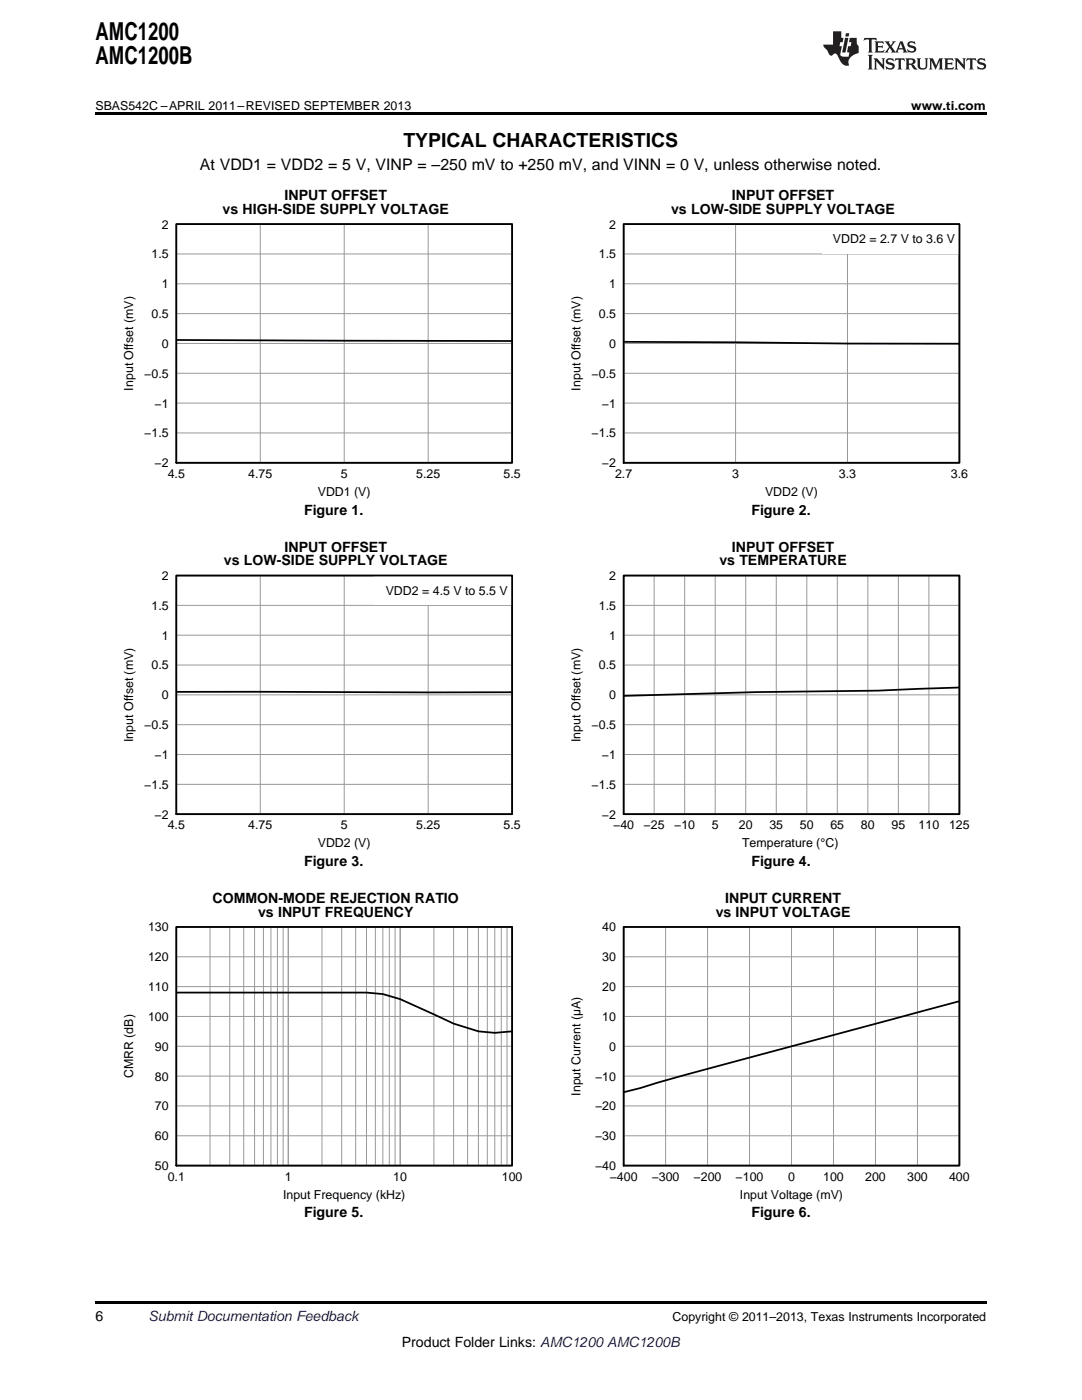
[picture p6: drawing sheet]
<svg xmlns="http://www.w3.org/2000/svg" width="216mm" height="279mm" viewBox="0 0 216 279" stroke-linecap="round" stroke-linejoin="round" font-family="sans-serif">
<path d="M19 259.7h177.8v.5h-177.8z" fill="#000"/>
<g fill="#fff">
<path d="M66.9 244.7h.3v.7h-.3z"/>
<path d="M156.1 244.7h.4v.7h-.4z"/>
</g>
<path d="M35.2 185h67v47.6h-67zM124.4 185h67v47.6h-67z" fill="none" stroke="#000" stroke-width=".26"/>
<g fill="none" stroke="#999" stroke-width=".2">
<path d="M35.2 185h67v47.6h-67zM35.2 196.9h67M35.2 190.9h67M41.9 185v47.6M45.8 185v47.6M48.6 185v47.6M50.8 185v47.6M52.6 185v47.6M54.1 185v47.6M55.4 185v47.6M56.5 185v47.6M57.5 185v47.6"/>
<path d="M64.2 185v47.6M68.2 185v47.6M71 185v47.6M73.1 185v47.6M74.9 185v47.6M76.4 185v47.6M77.7 185v47.6M78.8 185v47.6M79.9 185v47.6M86.6 185v47.6M90.5 185v47.6M93.3 185v47.6"/>
<path d="M95.5 185v47.6M97.2 185v47.6M98.7 185v47.6M100 185v47.6M101.2 185v47.6M124.4 185h67v47.6h-67zM124.4 196.9h67M124.4 190.9h67M132.8 185v47.6M141.2 185v47.6M149.6 185v47.6M157.9 185v47.6"/>
<path d="M166.3 185v47.6M174.7 185v47.6M183.1 185v47.6M35.2 214.8h67M35.2 208.8h67M35.2 202.9h67M124.4 214.8h67M124.4 208.8h67M124.4 202.9h67M35.2 226.7h67M35.2 220.7h67M124.4 226.7h67"/>
<path d="M124.4 220.7h67"/>
</g>
<path d="M35.2 198.1h37.9l3.3 .3 3.5 1 10.6 4.9 5 1.5 3.2 .3 3.5-.3M35.2 185h67v47.6h-67zM124.4 185h67v47.6h-67zM191.4 199.8l-55.4 14.9-8.2 2.4-3.4 .9" fill="none" stroke="#000" stroke-width=".35"/>
<g fill="#fff">
<path d="M66.9 174.6h.3v.7h-.3z"/>
<path d="M156.1 174.6h.4v.7h-.4z"/>
</g>
<path d="M35.2 114.9h67v47.6h-67z" fill="none" stroke="#000" stroke-width=".26"/>
<path d="M35.2 114.9h67v47.6h-67zM51.9 114.9v47.6M68.7 114.9v47.6M85.4 114.9v47.6M35.2 138.7h67M35.2 132.7h67M35.2 126.8h67M35.2 120.8h67M35.2 156.5h67M35.2 150.6h67M35.2 144.6h67" fill="none" stroke="#999" stroke-width=".2"/>
<path d="M35.2 138.1l67 .1" fill="none" stroke="#000" stroke-width=".35"/>
<path d="M74.7 114.9h27.5v5.9h-27.5z" fill="#fff"/>
<path d="M35.2 114.9h67v47.6h-67zM124.4 114.9h67v47.6h-67zM191.4 137.2l-16.2 .6-24.4 .3-26.4 .8" fill="none" stroke="#000" stroke-width=".35"/>
<path d="M124.4 114.9h67v47.6h-67z" fill="none" stroke="#000" stroke-width=".26"/>
<g fill="none" stroke="#999" stroke-width=".2">
<path d="M124.4 114.9h67v47.6h-67zM130.5 114.9v47.6M136.6 114.9v47.6M142.7 114.9v47.6M148.8 114.9v47.6M154.9 114.9v47.6M161 114.9v47.6M167.1 114.9v47.6M173.2 114.9v47.6M179.3 114.9v47.6M185.4 114.9v47.6M124.4 138.7h67"/>
<path d="M124.4 132.7h67M124.4 126.8h67M124.4 120.8h67M124.4 156.5h67M124.4 150.6h67M124.4 144.6h67"/>
</g>
<g fill="#fff">
<path d="M66.9 104.5h.3v.7h-.3z"/>
<path d="M156.1 104.5h.4v.7h-.4z"/>
</g>
<path d="M35.2 44.7h67v47.7h-67zM124.4 44.7h67v47.7h-67z" fill="none" stroke="#000" stroke-width=".26"/>
<g fill="none" stroke="#999" stroke-width=".2">
<path d="M35.2 44.7h67v47.7h-67zM35.2 56.6h67M35.2 50.7h67M51.9 44.7v47.7M68.7 44.7v47.7M85.4 44.7v47.7M124.4 44.7h67v47.7h-67zM124.4 56.6h67M124.4 50.7h67M146.8 44.7v47.7M169.1 44.7v47.7M35.2 74.5h67"/>
<path d="M35.2 68.5h67M35.2 62.6h67M124.4 74.5h67M124.4 68.5h67M124.4 62.6h67M35.2 86.4h67M35.2 80.4h67M124.4 86.4h67M124.4 80.4h67"/>
</g>
<path d="M35.2 44.7h67v47.7h-67zM35.1 67.9l67.1 .2M124.4 68.2l67 .4" fill="none" stroke="#000" stroke-width=".35"/>
<path d="M164 44.7h27.4v6h-27.4z" fill="#fff"/>
<path d="M124.4 44.7h67v47.7h-67z" fill="none" stroke="#000" stroke-width=".35"/>
<path d="M19 22.5h177.8v.5h-177.8z" fill="#000"/>
<g fill="#231f20">
<path d="M172.5 7.6l-.1 .5 .4-.2h.6v.1v2.1l-.2 .4h.9l-.2-.4v-2.1l.1-.1h.5l.5 .2-.2-.5zM174.5 8.3l.2 .3v1.5l-.2 .4h1.8l.2-.6a1.04 1.04 0 0 1-1.3 .2v-.7h.6l.3 .2v-.6l-.3 .2h-.6v-.6l.8-.1 .4 .3-.2-.5zM176.5 8.3l.9 1.1-.9 1.1h.8l-.2-.2 .4-.7 .5 .7-.2 .2h1.5l-.2-.2 .2-.4h.9l.1 .4-.2 .2h1l-.3-.3-.7-1.9h-.5l-.9 2-.8-1 .9-1h-.8l.1 .3-.4 .5-.3-.6 .1-.2zM179.7 8.6l.4 1h-.7zM181.3 8.4a.63 .63 0 0 0-.2 .7 .63 .63 0 0 0 .6 .4l.6 .2 .1 .2a.75 .75 0 0 1-.7 .4 .75 .75 0 0 1-.6-.5l.1 .7 .1-.1a1.11 1.11 0 0 0 1.5-.6 1.13 1.13 0 0 0-1.2-.8l-.1-.4a1.04 1.04 0 0 1 1.2 .2l-.2-.5-.2 .1-.4-.2zM173.2 10.9l.2 .4v2.2l-.2 .4h1l-.3-.4v-2.2l.3-.4zM174.3 11.6l.3 .4v1.5l-.3 .4h.8l-.2-.4v-1.3l1.5 1.7v-1.9l.2-.4h-.7l.2 .4v.9l-1.1-1.3zM177 11.8a.62 .62 0 0 0-.2 .7 .62 .62 0 0 0 .6 .4l.6 .1 .1 .3a.76 .76 0 0 1-.7 .3 .76 .76 0 0 1-.7-.4l.2 .7 .1-.1a1.11 1.11 0 0 0 1.5-.6 1.13 1.13 0 0 0-1.2-.8l-.1-.4a1.04 1.04 0 0 1 1.2 .2l-.2-.6-.2 .1-.5-.1zM178.7 11.6l-.2 .6a.61 .61 0 0 1 .8-.3v1.6l-.2 .4h.9l-.2-.4v-1.6a.63 .63 0 0 1 .7 .3l-.1-.6zM180.6 11.6l.3 .4v1.5l-.3 .4h1l-.2-.2-.1-.8 .6 .2a.76 .76 0 0 0 1.2 .7l-1-1a.58 .58 0 0 0 .6-.5 .58 .58 0 0 0-.5-.6zM181.4 11.9h.1a.45 .45 0 0 1 .5 .1 .45 .45 0 0 1 .1 .5l-.8 .2zM182.9 11.6l.2 .2a2.17 2.17 0 0 0 .3 1.9 .99 .99 0 0 0 1.6-.6v-1.1l.2-.4h-.7l.2 .2a1.92 1.92 0 0 1-.2 1.8 .6 .6 0 0 1-.9-.5v-1.1l.2-.4zM185.4 11.6l.2 .4v1.5l-.2 .4h.7l-.2-.4v-1.4l.8 1.8 .8-1.8v1.4l-.2 .4h.9l-.2-.4v-1.5l.2-.4h-.8l-.6 1.5-.6-1.5zM188.4 11.6l.2 .4v1.5l-.2 .4h1.8l.1-.6a1.04 1.04 0 0 1-1.2 .1v-.6h.5l.4 .2v-.6l-.4 .2h-.5v-.7h.8l.3 .3-.1-.6zM190.5 11.6l.2 .4v1.5l-.2 .4h.7l-.2-.4v-1.3l1.5 1.7v-1.9l.2-.4h-.7l.2 .4v.9l-1.1-1.3zM192.9 11.6l-.1 .6a.61 .61 0 0 1 .7-.3l.1 1.6-.3 .4h1l-.3-.4 .1-1.6a.63 .63 0 0 1 .7 .3l-.1-.6zM195.2 11.8a.62 .62 0 0 0-.2 .7 .62 .62 0 0 0 .6 .4l.6 .1 .1 .3a.76 .76 0 0 1-.7 .3 .76 .76 0 0 1-.6-.4l.1 .7 .1-.1a1.11 1.11 0 0 0 1.6-.6 1.13 1.13 0 0 0-1.3-.8l-.1-.4a1.04 1.04 0 0 1 1.2 .2l-.1-.6-.2 .1-.5-.1z"/>
<path d="M166.2 6.3v2.6h-1.9v.4l.8 .9a.91 .91 0 0 0 1 .8 .56 .56 0 0 1 .5-.3 .56 .56 0 0 1 .5 .3l.4 .8a1.53 1.53 0 0 0 1.9 1.2 1.54 1.54 0 0 1 1-2.1l.9-.3v-1.4a1.52 1.52 0 0 1-.4-1.6h-1.3l-.2 .8h.5l-.2 .8h-.5l-.1 1v.2l.4 .1-.2 .8a1.93 1.93 0 0 1-1.6-.3l.3-1.8h-.5l.2-.8h.4l.2-.8h-.4v-1.3zM168.6 7.6l-.6 2.9h.7l.6-2.9zM168.8 6.6l-.1 .7h.6l.2-.7z"/>
</g>
<g font-size="4.9">
<text x="19" y="7.9">AMC1200</text>
<text x="19" y="12.8">AMC1200B</text>
</g>
<text font-size="3.9" x="80.5" y="29.3">TYPICAL CHARACTERISTICS</text>
<text font-size="3.2" x="39.9" y="34">At VDD1 = VDD2 = 5 V, VINP = –250 mV to +250 mV, and VINN = 0 V, unless otherwise noted.</text>
<g font-size="2.8">
<text x="56.8" y="40">INPUT OFFSET</text>
<text x="146" y="40">INPUT OFFSET</text>
<text x="44.4" y="42.7">vs HIGH-SIDE SUPPLY VOLTAGE</text>
<text x="133.9" y="42.7">vs LOW-SIDE SUPPLY VOLTAGE</text>
<text x="60.7" y="102.7">Figure 1.</text>
<text x="149.9" y="102.7">Figure 2.</text>
<text x="44.7" y="112.8">vs LOW-SIDE SUPPLY VOLTAGE</text>
<text x="56.8" y="110.1">INPUT OFFSET</text>
<text x="143.5" y="112.8">vs TEMPERATURE</text>
<text x="146" y="110.1">INPUT OFFSET</text>
<text x="60.7" y="172.8">Figure 3.</text>
<text x="149.9" y="172.8">Figure 4.</text>
<text x="42.4" y="180.2">COMMON-MODE REJECTION RATIO</text>
<text x="51.5" y="182.9">vs INPUT FREQUENCY</text>
<text x="142.8" y="182.9">vs INPUT VOLTAGE</text>
<text x="144.7" y="180.2">INPUT CURRENT</text>
<text x="60.7" y="243">Figure 5.</text>
<text x="149.9" y="243">Figure 6.</text>
<text x="19" y="263.6">6</text>
<text x="80.2" y="268.9">Product Folder Links: AMC1200 AMC1200B</text>
</g>
<text font-size="2.8" fill="#0000c8" x="29.6" y="263.6">Submit Documentation Feedback</text>
<g font-size="2.5">
<text x="19" y="21.9">SBAS542C –APRIL 2011–REVISED SEPTEMBER 2013</text>
<text x="181.8" y="21.9">www.ti.com</text>
<text x="32.3" y="45.6">2</text>
<text x="121.5" y="45.6">2</text>
<text x="30.2" y="51.6">1.5</text>
<text x="119.5" y="51.6">1.5</text>
<text x="166.2" y="48.6">VDD2 = 2.7 V to 3.6 V</text>
<text x="32.3" y="57.5">1</text>
<text x="121.5" y="57.5">1</text>
<text x="30.2" y="63.5">0.5</text>
<text x="119.5" y="63.5">0.5</text>
<text x="32.3" y="69.4">0</text>
<text x="121.5" y="69.4">0</text>
<text x="26.6" y="77.9" transform="rotate(-90 26.6 77.9)">Input Offset (mV)</text>
<text x="28.8" y="75.4">−0.5</text>
<text x="115.8" y="77.9" transform="rotate(-90 115.8 77.9)">Input Offset (mV)</text>
<text x="118" y="75.4">−0.5</text>
<text x="30.8" y="81.3">−1</text>
<text x="120.1" y="81.3">−1</text>
<text x="28.8" y="87.3">−1.5</text>
<text x="118" y="87.3">−1.5</text>
<text x="30.8" y="93.2">−2</text>
<text x="33.5" y="95.4">4.5</text>
<text x="49.5" y="95.4">4.75</text>
<text x="68" y="95.4">5</text>
<text x="83" y="95.4">5.25</text>
<text x="100.5" y="95.4">5.5</text>
<text x="120.1" y="93.2">−2</text>
<text x="122.7" y="95.4">2.7</text>
<text x="146.1" y="95.4">3</text>
<text x="167.4" y="95.4">3.3</text>
<text x="189.7" y="95.4">3.6</text>
<text x="63.4" y="99">VDD1 (V)</text>
<text x="152.7" y="99">VDD2 (V)</text>
<text x="32.3" y="115.7">2</text>
<text x="77" y="118.7">VDD2 = 4.5 V to 5.5 V</text>
<text x="121.5" y="115.7">2</text>
<text x="30.2" y="121.7">1.5</text>
<text x="119.5" y="121.7">1.5</text>
<text x="32.3" y="127.7">1</text>
<text x="121.5" y="127.7">1</text>
<text x="30.2" y="133.6">0.5</text>
<text x="119.5" y="133.6">0.5</text>
<text x="32.3" y="139.6">0</text>
<text x="121.5" y="139.6">0</text>
<text x="26.6" y="148.1" transform="rotate(-90 26.6 148.1)">Input Offset (mV)</text>
<text x="28.8" y="145.5">−0.5</text>
<text x="115.8" y="148.1" transform="rotate(-90 115.8 148.1)">Input Offset (mV)</text>
<text x="118" y="145.5">−0.5</text>
<text x="30.8" y="151.5">−1</text>
<text x="120.1" y="151.5">−1</text>
<text x="28.8" y="157.4">−1.5</text>
<text x="118" y="157.4">−1.5</text>
<text x="30.8" y="163.4">−2</text>
<text x="33.5" y="165.5">4.5</text>
<text x="49.5" y="165.5">4.75</text>
<text x="68" y="165.5">5</text>
<text x="83" y="165.5">5.25</text>
<text x="100.5" y="165.5">5.5</text>
<text x="120.1" y="163.4">−2</text>
<text x="122.3" y="165.5">−40</text>
<text x="128.4" y="165.5">−25</text>
<text x="134.5" y="165.5">−10</text>
<text x="142" y="165.5">5</text>
<text x="147.4" y="165.5">20</text>
<text x="153.5" y="165.5">35</text>
<text x="159.6" y="165.5">50</text>
<text x="165.7" y="165.5">65</text>
<text x="171.8" y="165.5">80</text>
<text x="177.9" y="165.5">95</text>
<text x="183.3" y="165.5">110</text>
<text x="189.4" y="165.5">125</text>
<text x="63.4" y="169.1">VDD2 (V)</text>
<text x="148.1" y="169.1">Temperature (°C)</text>
<text x="29.5" y="185.9">130</text>
<text x="120.2" y="185.9">40</text>
<text x="29.5" y="191.8">120</text>
<text x="120.2" y="191.8">30</text>
<text x="29.5" y="197.8">110</text>
<text x="120.2" y="197.8">20</text>
<text x="29.5" y="203.7">100</text>
<text x="120.2" y="203.7">10</text>
<text x="30.9" y="209.7">90</text>
<text x="121.5" y="209.7">0</text>
<text x="26.6" y="215.2" transform="rotate(-90 26.6 215.2)">CMRR (dB)</text>
<text x="30.9" y="215.6">80</text>
<text x="118.7" y="215.6">−10</text>
<text x="30.9" y="221.6">70</text>
<text x="115.8" y="218.7" transform="rotate(-90 115.8 218.7)">Input Current (µA)</text>
<text x="118.7" y="221.6">−20</text>
<text x="30.9" y="227.6">60</text>
<text x="118.7" y="227.6">−30</text>
<text x="30.9" y="233.5">50</text>
<text x="118.7" y="233.5">−40</text>
<text x="33.5" y="235.7">0.1</text>
<text x="56.5" y="239.2">Input Frequency (kHz)</text>
<text x="56.8" y="235.7">1</text>
<text x="78.5" y="235.7">10</text>
<text x="100.1" y="235.7">100</text>
<text x="121.7" y="235.7">−400</text>
<text x="130" y="235.7">−300</text>
<text x="138.4" y="235.7">−200</text>
<text x="146.8" y="235.7">−100</text>
<text x="147.6" y="239.2">Input Voltage (mV)</text>
<text x="157.3" y="235.7">0</text>
<text x="164.3" y="235.7">100</text>
<text x="172.6" y="235.7">200</text>
<text x="181" y="235.7">300</text>
<text x="189.4" y="235.7">400</text>
<text x="134.2" y="263.6">Copyright © 2011–2013, Texas Instruments Incorporated</text>
</g>
</svg>
